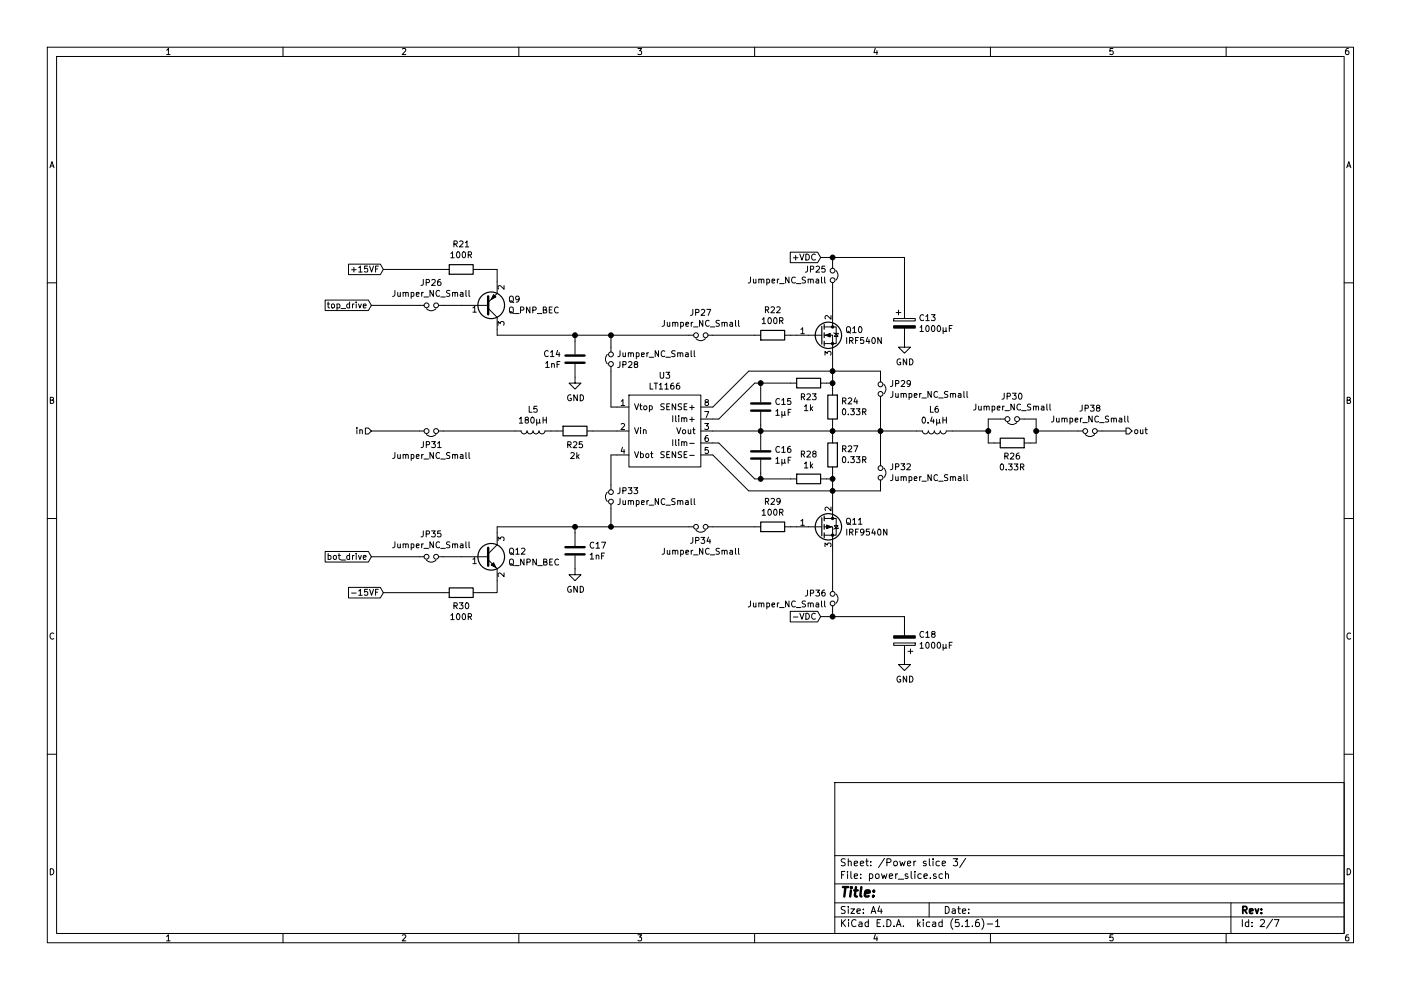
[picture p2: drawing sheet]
EESchema Schematic File Version 4
EELAYER 30 0
EELAYER END
$Descr A4 11693 8268
encoding utf-8
Sheet 4 7
Title ""
Date ""
Rev ""
Comp ""
Comment1 ""
Comment2 ""
Comment3 ""
Comment4 ""
$EndDescr
$Comp
L Transistor_FET:IRF540N Q?
U 1 1
P 6850 2800
AR Path="/5EEE5955/5EE13382" Ref="Q?"  Part="1" 
AR Path="/5EEE7A2F/5EE13382" Ref="Q?"  Part="1" 
AR Path="/5EE2118B/5EE13382" Ref="Q?"  Part="1" 
AR Path="/5EE2187A/5EE13382" Ref="Q?"  Part="1" 
AR Path="/5EE13382" Ref="Q?"  Part="1" 
AR Path="/5EE21924/5EE13382" Ref="Q2"  Part="1" 
AR Path="/5EE21AD6/5EE13382" Ref="Q6"  Part="1" 
AR Path="/5EE21BFA/5EE13382" Ref="Q?"  Part="1" 
AR Path="/5EE21C39/5EE13382" Ref="Q10"  Part="1" 
AR Path="/5EE5DDD3/5EE13382" Ref="Q2"  Part="1" 
F 0 "Q2" H 7054 2846 50  0000 L CNN
F 1 "IRF540N" H 7054 2755 50  0000 L CNN
F 2 "Package_TO_SOT_THT:TO-220-3_Horizontal_TabDown" H 7100 2725 50  0001 L CIN
F 3 "http://www.irf.com/product-info/datasheets/data/irf540n.pdf" H 6850 2800 50  0001 L CNN
	1    6850 2800
	1    0    0    -1  
$EndComp
$Comp
L Transistor_FET:IRF9540N Q?
U 1 1
P 6850 4400
AR Path="/5EEE5955/5EE1473E" Ref="Q?"  Part="1" 
AR Path="/5EEE7A2F/5EE1473E" Ref="Q?"  Part="1" 
AR Path="/5EE2118B/5EE1473E" Ref="Q?"  Part="1" 
AR Path="/5EE2187A/5EE1473E" Ref="Q?"  Part="1" 
AR Path="/5EE1473E" Ref="Q?"  Part="1" 
AR Path="/5EE21924/5EE1473E" Ref="Q3"  Part="1" 
AR Path="/5EE21AD6/5EE1473E" Ref="Q7"  Part="1" 
AR Path="/5EE21BFA/5EE1473E" Ref="Q?"  Part="1" 
AR Path="/5EE21C39/5EE1473E" Ref="Q11"  Part="1" 
AR Path="/5EE5DDD3/5EE1473E" Ref="Q3"  Part="1" 
F 0 "Q3" H 7054 4446 50  0000 L CNN
F 1 "IRF9540N" H 7054 4355 50  0000 L CNN
F 2 "Package_TO_SOT_THT:TO-220-3_Horizontal_TabDown" H 7050 4325 50  0001 L CIN
F 3 "http://www.irf.com/product-info/datasheets/data/irf9540n.pdf" H 6850 4400 50  0001 L CNN
	1    6850 4400
	1    0    0    -1  
$EndComp
Wire Wire Line
	5950 3500 6000 3500
Wire Wire Line
	6000 3500 6300 3200
Wire Wire Line
	5950 3700 6000 3700
Wire Wire Line
	6000 3700 6300 4000
Wire Wire Line
	6300 4000 6350 4000
Wire Wire Line
	6350 4000 6350 3950
$Comp
L Device:R R?
U 1 1
P 6750 4000
AR Path="/5EEE5955/5EE1B09F" Ref="R?"  Part="1" 
AR Path="/5EEE7A2F/5EE1B09F" Ref="R?"  Part="1" 
AR Path="/5EE2118B/5EE1B09F" Ref="R?"  Part="1" 
AR Path="/5EE2187A/5EE1B09F" Ref="R?"  Part="1" 
AR Path="/5EE1B09F" Ref="R?"  Part="1" 
AR Path="/5EE21924/5EE1B09F" Ref="R8"  Part="1" 
AR Path="/5EE21AD6/5EE1B09F" Ref="R18"  Part="1" 
AR Path="/5EE21BFA/5EE1B09F" Ref="R?"  Part="1" 
AR Path="/5EE21C39/5EE1B09F" Ref="R28"  Part="1" 
AR Path="/5EE5DDD3/5EE1B09F" Ref="R8"  Part="1" 
F 0 "R8" V 6543 4000 50  0000 C CNN
F 1 "1k" V 6634 4000 50  0000 C CNN
F 2 "Resistor_SMD:R_0805_2012Metric" V 6680 4000 50  0001 C CNN
F 3 "~" H 6750 4000 50  0001 C CNN
	1    6750 4000
	0    1    1    0   
$EndComp
Wire Wire Line
	6350 4000 6600 4000
Connection ~ 6350 4000
$Comp
L Device:C C?
U 1 1
P 6350 3800
AR Path="/5EEE5955/5EE15F5B" Ref="C?"  Part="1" 
AR Path="/5EEE7A2F/5EE15F5B" Ref="C?"  Part="1" 
AR Path="/5EE2118B/5EE15F5B" Ref="C?"  Part="1" 
AR Path="/5EE2187A/5EE15F5B" Ref="C?"  Part="1" 
AR Path="/5EE15F5B" Ref="C?"  Part="1" 
AR Path="/5EE21924/5EE15F5B" Ref="C4"  Part="1" 
AR Path="/5EE21AD6/5EE15F5B" Ref="C10"  Part="1" 
AR Path="/5EE21BFA/5EE15F5B" Ref="C?"  Part="1" 
AR Path="/5EE21C39/5EE15F5B" Ref="C16"  Part="1" 
AR Path="/5EE5DDD3/5EE15F5B" Ref="C4"  Part="1" 
F 0 "C4" H 6465 3846 50  0000 L CNN
F 1 "1µF" H 6465 3755 50  0000 L CNN
F 2 "Capacitor_SMD:C_1206_3216Metric" H 6388 3650 50  0001 C CNN
F 3 "~" H 6350 3800 50  0001 C CNN
	1    6350 3800
	1    0    0    -1  
$EndComp
$Comp
L Device:R R?
U 1 1
P 6950 3400
AR Path="/5EEE5955/5EE1CAB2" Ref="R?"  Part="1" 
AR Path="/5EEE7A2F/5EE1CAB2" Ref="R?"  Part="1" 
AR Path="/5EE2118B/5EE1CAB2" Ref="R?"  Part="1" 
AR Path="/5EE2187A/5EE1CAB2" Ref="R?"  Part="1" 
AR Path="/5EE1CAB2" Ref="R?"  Part="1" 
AR Path="/5EE21924/5EE1CAB2" Ref="R4"  Part="1" 
AR Path="/5EE21AD6/5EE1CAB2" Ref="R14"  Part="1" 
AR Path="/5EE21BFA/5EE1CAB2" Ref="R?"  Part="1" 
AR Path="/5EE21C39/5EE1CAB2" Ref="R24"  Part="1" 
AR Path="/5EE5DDD3/5EE1CAB2" Ref="R4"  Part="1" 
F 0 "R4" H 6880 3354 50  0000 R CNN
F 1 "0.33R" H 6880 3445 50  0000 R CNN
F 2 "Resistor_THT:R_Axial_Power_L25.0mm_W9.0mm_P27.94mm" V 6880 3400 50  0001 C CNN
F 3 "https://www.mouser.de/datasheet/2/427/cp-1762268.pdf" H 6950 3400 50  0001 C CNN
	1    6950 3400
	-1   0    0    1   
$EndComp
$Comp
L Device:R R?
U 1 1
P 6950 3800
AR Path="/5EEE5955/5EE1FF04" Ref="R?"  Part="1" 
AR Path="/5EEE7A2F/5EE1FF04" Ref="R?"  Part="1" 
AR Path="/5EE2118B/5EE1FF04" Ref="R?"  Part="1" 
AR Path="/5EE2187A/5EE1FF04" Ref="R?"  Part="1" 
AR Path="/5EE1FF04" Ref="R?"  Part="1" 
AR Path="/5EE21924/5EE1FF04" Ref="R7"  Part="1" 
AR Path="/5EE21AD6/5EE1FF04" Ref="R17"  Part="1" 
AR Path="/5EE21BFA/5EE1FF04" Ref="R?"  Part="1" 
AR Path="/5EE21C39/5EE1FF04" Ref="R27"  Part="1" 
AR Path="/5EE5DDD3/5EE1FF04" Ref="R7"  Part="1" 
F 0 "R7" H 6880 3754 50  0000 R CNN
F 1 "0.33R" H 6880 3845 50  0000 R CNN
F 2 "Resistor_THT:R_Axial_Power_L25.0mm_W9.0mm_P27.94mm" V 6880 3800 50  0001 C CNN
F 3 "https://www.mouser.de/datasheet/2/427/cp-1762268.pdf" H 6950 3800 50  0001 C CNN
	1    6950 3800
	-1   0    0    1   
$EndComp
Wire Wire Line
	5950 3600 6350 3600
Wire Wire Line
	6950 3600 6950 3550
Wire Wire Line
	6950 3600 6950 3650
Connection ~ 6950 3600
Wire Wire Line
	6350 3550 6350 3600
Connection ~ 6350 3600
Wire Wire Line
	6350 3600 6950 3600
Wire Wire Line
	6350 3650 6350 3600
$Comp
L Device:C C?
U 1 1
P 6350 3400
AR Path="/5EEE5955/5EE150A1" Ref="C?"  Part="1" 
AR Path="/5EEE7A2F/5EE150A1" Ref="C?"  Part="1" 
AR Path="/5EE2118B/5EE150A1" Ref="C?"  Part="1" 
AR Path="/5EE2187A/5EE150A1" Ref="C?"  Part="1" 
AR Path="/5EE150A1" Ref="C?"  Part="1" 
AR Path="/5EE21924/5EE150A1" Ref="C3"  Part="1" 
AR Path="/5EE21AD6/5EE150A1" Ref="C9"  Part="1" 
AR Path="/5EE21BFA/5EE150A1" Ref="C?"  Part="1" 
AR Path="/5EE21C39/5EE150A1" Ref="C15"  Part="1" 
AR Path="/5EE5DDD3/5EE150A1" Ref="C3"  Part="1" 
F 0 "C3" H 6465 3446 50  0000 L CNN
F 1 "1µF" H 6465 3355 50  0000 L CNN
F 2 "Capacitor_SMD:C_1206_3216Metric" H 6388 3250 50  0001 C CNN
F 3 "~" H 6350 3400 50  0001 C CNN
	1    6350 3400
	1    0    0    -1  
$EndComp
Wire Wire Line
	6300 3200 6350 3200
Wire Wire Line
	6350 3250 6350 3200
Connection ~ 6350 3200
Wire Wire Line
	6350 3200 6600 3200
Wire Wire Line
	6900 3200 6950 3200
Wire Wire Line
	6950 3200 6950 3250
Wire Wire Line
	6900 4000 6950 4000
Wire Wire Line
	6950 4000 6950 3950
$Comp
L Device:R R?
U 1 1
P 6450 2800
AR Path="/5EEE5955/5EE2A54F" Ref="R?"  Part="1" 
AR Path="/5EEE7A2F/5EE2A54F" Ref="R?"  Part="1" 
AR Path="/5EE2118B/5EE2A54F" Ref="R?"  Part="1" 
AR Path="/5EE2187A/5EE2A54F" Ref="R?"  Part="1" 
AR Path="/5EE2A54F" Ref="R?"  Part="1" 
AR Path="/5EE21924/5EE2A54F" Ref="R2"  Part="1" 
AR Path="/5EE21AD6/5EE2A54F" Ref="R12"  Part="1" 
AR Path="/5EE21BFA/5EE2A54F" Ref="R?"  Part="1" 
AR Path="/5EE21C39/5EE2A54F" Ref="R22"  Part="1" 
AR Path="/5EE5DDD3/5EE2A54F" Ref="R2"  Part="1" 
F 0 "R2" V 6657 2800 50  0000 C CNN
F 1 "100R" V 6566 2800 50  0000 C CNN
F 2 "Resistor_SMD:R_0805_2012Metric" V 6380 2800 50  0001 C CNN
F 3 "~" H 6450 2800 50  0001 C CNN
	1    6450 2800
	0    1    -1   0   
$EndComp
Wire Wire Line
	6950 3000 6950 3100
Connection ~ 6950 3200
Wire Wire Line
	6950 4200 6950 4100
Connection ~ 6950 4000
$Comp
L Device:R R?
U 1 1
P 6450 4400
AR Path="/5EEE5955/5EE2F8AB" Ref="R?"  Part="1" 
AR Path="/5EEE7A2F/5EE2F8AB" Ref="R?"  Part="1" 
AR Path="/5EE2118B/5EE2F8AB" Ref="R?"  Part="1" 
AR Path="/5EE2187A/5EE2F8AB" Ref="R?"  Part="1" 
AR Path="/5EE2F8AB" Ref="R?"  Part="1" 
AR Path="/5EE21924/5EE2F8AB" Ref="R9"  Part="1" 
AR Path="/5EE21AD6/5EE2F8AB" Ref="R19"  Part="1" 
AR Path="/5EE21BFA/5EE2F8AB" Ref="R?"  Part="1" 
AR Path="/5EE21C39/5EE2F8AB" Ref="R29"  Part="1" 
AR Path="/5EE5DDD3/5EE2F8AB" Ref="R9"  Part="1" 
F 0 "R9" V 6657 4400 50  0000 C CNN
F 1 "100R" V 6566 4400 50  0000 C CNN
F 2 "Resistor_SMD:R_0805_2012Metric" V 6380 4400 50  0001 C CNN
F 3 "~" H 6450 4400 50  0001 C CNN
	1    6450 4400
	0    1    -1   0   
$EndComp
Wire Wire Line
	6600 2800 6650 2800
Wire Wire Line
	6600 4400 6650 4400
Wire Wire Line
	5950 3800 6250 4100
Wire Wire Line
	6250 4100 6950 4100
Connection ~ 6950 4100
Wire Wire Line
	6950 4100 6950 4000
Wire Wire Line
	5950 3400 6250 3100
Wire Wire Line
	6250 3100 6950 3100
Connection ~ 6950 3100
Wire Wire Line
	6950 3100 6950 3200
$Comp
L Device:R R?
U 1 1
P 6750 3200
AR Path="/5EEE5955/5EE1906D" Ref="R?"  Part="1" 
AR Path="/5EEE7A2F/5EE1906D" Ref="R?"  Part="1" 
AR Path="/5EE2118B/5EE1906D" Ref="R?"  Part="1" 
AR Path="/5EE2187A/5EE1906D" Ref="R?"  Part="1" 
AR Path="/5EE1906D" Ref="R?"  Part="1" 
AR Path="/5EE21924/5EE1906D" Ref="R3"  Part="1" 
AR Path="/5EE21AD6/5EE1906D" Ref="R13"  Part="1" 
AR Path="/5EE21BFA/5EE1906D" Ref="R?"  Part="1" 
AR Path="/5EE21C39/5EE1906D" Ref="R23"  Part="1" 
AR Path="/5EE5DDD3/5EE1906D" Ref="R3"  Part="1" 
F 0 "R3" V 6865 3200 50  0000 C CNN
F 1 "1k" V 6956 3200 50  0000 C CNN
F 2 "Resistor_SMD:R_0805_2012Metric" V 6680 3200 50  0001 C CNN
F 3 "~" H 6750 3200 50  0001 C CNN
	1    6750 3200
	0    1    1    0   
$EndComp
Wire Wire Line
	5150 3400 5100 3400
Wire Wire Line
	5150 3800 5100 3800
$Comp
L Device:C C?
U 1 1
P 4800 3000
AR Path="/5EEE5955/5EE33377" Ref="C?"  Part="1" 
AR Path="/5EEE7A2F/5EE33377" Ref="C?"  Part="1" 
AR Path="/5EE2118B/5EE33377" Ref="C?"  Part="1" 
AR Path="/5EE2187A/5EE33377" Ref="C?"  Part="1" 
AR Path="/5EE33377" Ref="C?"  Part="1" 
AR Path="/5EE21924/5EE33377" Ref="C2"  Part="1" 
AR Path="/5EE21AD6/5EE33377" Ref="C8"  Part="1" 
AR Path="/5EE21BFA/5EE33377" Ref="C?"  Part="1" 
AR Path="/5EE21C39/5EE33377" Ref="C14"  Part="1" 
AR Path="/5EE5DDD3/5EE33377" Ref="C2"  Part="1" 
F 0 "C2" H 4685 3046 50  0000 R CNN
F 1 "1nF" H 4685 2955 50  0000 R CNN
F 2 "Capacitor_SMD:C_0805_2012Metric" H 4838 2850 50  0001 C CNN
F 3 "~" H 4800 3000 50  0001 C CNN
	1    4800 3000
	1    0    0    -1  
$EndComp
Wire Wire Line
	4800 2800 4800 2850
$Comp
L Device:C C?
U 1 1
P 4800 4600
AR Path="/5EEE5955/5EE35286" Ref="C?"  Part="1" 
AR Path="/5EEE7A2F/5EE35286" Ref="C?"  Part="1" 
AR Path="/5EE2118B/5EE35286" Ref="C?"  Part="1" 
AR Path="/5EE2187A/5EE35286" Ref="C?"  Part="1" 
AR Path="/5EE35286" Ref="C?"  Part="1" 
AR Path="/5EE21924/5EE35286" Ref="C5"  Part="1" 
AR Path="/5EE21AD6/5EE35286" Ref="C11"  Part="1" 
AR Path="/5EE21BFA/5EE35286" Ref="C?"  Part="1" 
AR Path="/5EE21C39/5EE35286" Ref="C17"  Part="1" 
AR Path="/5EE5DDD3/5EE35286" Ref="C5"  Part="1" 
F 0 "C5" H 4915 4646 50  0000 L CNN
F 1 "1nF" H 4915 4555 50  0000 L CNN
F 2 "Capacitor_SMD:C_0805_2012Metric" H 4838 4450 50  0001 C CNN
F 3 "~" H 4800 4600 50  0001 C CNN
	1    4800 4600
	1    0    0    -1  
$EndComp
Wire Wire Line
	4800 4400 4800 4450
$Comp
L power:GND #PWR?
U 1 1
P 4800 3150
AR Path="/5EEE5955/5EE3D3DE" Ref="#PWR?"  Part="1" 
AR Path="/5EEE7A2F/5EE3D3DE" Ref="#PWR?"  Part="1" 
AR Path="/5EE2118B/5EE3D3DE" Ref="#PWR?"  Part="1" 
AR Path="/5EE2187A/5EE3D3DE" Ref="#PWR?"  Part="1" 
AR Path="/5EE3D3DE" Ref="#PWR?"  Part="1" 
AR Path="/5EE21924/5EE3D3DE" Ref="#PWR03"  Part="1" 
AR Path="/5EE21AD6/5EE3D3DE" Ref="#PWR07"  Part="1" 
AR Path="/5EE21BFA/5EE3D3DE" Ref="#PWR?"  Part="1" 
AR Path="/5EE21C39/5EE3D3DE" Ref="#PWR011"  Part="1" 
AR Path="/5EE5DDD3/5EE3D3DE" Ref="#PWR0101"  Part="1" 
F 0 "#PWR03" H 4800 2900 50  0001 C CNN
F 1 "GND" H 4805 2977 50  0000 C CNN
F 2 "" H 4800 3150 50  0001 C CNN
F 3 "" H 4800 3150 50  0001 C CNN
	1    4800 3150
	1    0    0    -1  
$EndComp
$Comp
L power:GND #PWR?
U 1 1
P 4800 4750
AR Path="/5EEE5955/5EE3DA67" Ref="#PWR?"  Part="1" 
AR Path="/5EEE7A2F/5EE3DA67" Ref="#PWR?"  Part="1" 
AR Path="/5EE2118B/5EE3DA67" Ref="#PWR?"  Part="1" 
AR Path="/5EE2187A/5EE3DA67" Ref="#PWR?"  Part="1" 
AR Path="/5EE3DA67" Ref="#PWR?"  Part="1" 
AR Path="/5EE21924/5EE3DA67" Ref="#PWR04"  Part="1" 
AR Path="/5EE21AD6/5EE3DA67" Ref="#PWR08"  Part="1" 
AR Path="/5EE21BFA/5EE3DA67" Ref="#PWR?"  Part="1" 
AR Path="/5EE21C39/5EE3DA67" Ref="#PWR012"  Part="1" 
AR Path="/5EE5DDD3/5EE3DA67" Ref="#PWR0102"  Part="1" 
F 0 "#PWR04" H 4800 4500 50  0001 C CNN
F 1 "GND" H 4805 4577 50  0000 C CNN
F 2 "" H 4800 4750 50  0001 C CNN
F 3 "" H 4800 4750 50  0001 C CNN
	1    4800 4750
	1    0    0    -1  
$EndComp
$Comp
L Device:R R?
U 1 1
P 4800 3600
AR Path="/5EEE5955/5EE3F2A9" Ref="R?"  Part="1" 
AR Path="/5EEE7A2F/5EE3F2A9" Ref="R?"  Part="1" 
AR Path="/5EE2118B/5EE3F2A9" Ref="R?"  Part="1" 
AR Path="/5EE2187A/5EE3F2A9" Ref="R?"  Part="1" 
AR Path="/5EE3F2A9" Ref="R?"  Part="1" 
AR Path="/5EE21924/5EE3F2A9" Ref="R5"  Part="1" 
AR Path="/5EE21AD6/5EE3F2A9" Ref="R15"  Part="1" 
AR Path="/5EE21BFA/5EE3F2A9" Ref="R?"  Part="1" 
AR Path="/5EE21C39/5EE3F2A9" Ref="R25"  Part="1" 
AR Path="/5EE5DDD3/5EE3F2A9" Ref="R5"  Part="1" 
F 0 "R5" V 4915 3600 50  0000 C CNN
F 1 "2k" V 5006 3600 50  0000 C CNN
F 2 "Resistor_SMD:R_0805_2012Metric" V 4730 3600 50  0001 C CNN
F 3 "~" H 4800 3600 50  0001 C CNN
	1    4800 3600
	0    1    1    0   
$EndComp
Wire Wire Line
	4950 3600 5150 3600
Wire Wire Line
	6950 3600 7350 3600
$Comp
L Device:Q_PNP_BEC Q?
U 1 1
P 4050 2550
AR Path="/5EEE5955/5EE41EBD" Ref="Q?"  Part="1" 
AR Path="/5EEE7A2F/5EE41EBD" Ref="Q?"  Part="1" 
AR Path="/5EE2118B/5EE41EBD" Ref="Q?"  Part="1" 
AR Path="/5EE2187A/5EE41EBD" Ref="Q?"  Part="1" 
AR Path="/5EE41EBD" Ref="Q?"  Part="1" 
AR Path="/5EE21924/5EE41EBD" Ref="Q1"  Part="1" 
AR Path="/5EE21AD6/5EE41EBD" Ref="Q5"  Part="1" 
AR Path="/5EE21BFA/5EE41EBD" Ref="Q?"  Part="1" 
AR Path="/5EE21C39/5EE41EBD" Ref="Q9"  Part="1" 
AR Path="/5EE5DDD3/5EE41EBD" Ref="Q1"  Part="1" 
F 0 "Q1" H 4240 2504 50  0000 L CNN
F 1 "Q_PNP_BEC" H 4240 2595 50  0000 L CNN
F 2 "Package_TO_SOT_SMD:SOT-23" H 4250 2650 50  0001 C CNN
F 3 "https://www.mouser.de/datasheet/2/916/BC856_BC857_BC858-1598651.pdf" H 4050 2550 50  0001 C CNN
	1    4050 2550
	1    0    0    1   
$EndComp
$Comp
L Device:Q_NPN_BEC Q?
U 1 1
P 4050 4650
AR Path="/5EEE5955/5EE42CFE" Ref="Q?"  Part="1" 
AR Path="/5EEE7A2F/5EE42CFE" Ref="Q?"  Part="1" 
AR Path="/5EE2118B/5EE42CFE" Ref="Q?"  Part="1" 
AR Path="/5EE2187A/5EE42CFE" Ref="Q?"  Part="1" 
AR Path="/5EE42CFE" Ref="Q?"  Part="1" 
AR Path="/5EE21924/5EE42CFE" Ref="Q4"  Part="1" 
AR Path="/5EE21AD6/5EE42CFE" Ref="Q8"  Part="1" 
AR Path="/5EE21BFA/5EE42CFE" Ref="Q?"  Part="1" 
AR Path="/5EE21C39/5EE42CFE" Ref="Q12"  Part="1" 
AR Path="/5EE5DDD3/5EE42CFE" Ref="Q4"  Part="1" 
F 0 "Q4" H 4241 4696 50  0000 L CNN
F 1 "Q_NPN_BEC" H 4241 4605 50  0000 L CNN
F 2 "Package_TO_SOT_SMD:SOT-23" H 4250 4750 50  0001 C CNN
F 3 "https://www.mouser.de/datasheet/2/308/BC846ALT1-D-1387679.pdf" H 4050 4650 50  0001 C CNN
	1    4050 4650
	1    0    0    -1  
$EndComp
Wire Wire Line
	4800 2800 4150 2800
Wire Wire Line
	4150 2800 4150 2750
Connection ~ 4800 2800
Wire Wire Line
	4800 4400 4150 4400
Wire Wire Line
	4150 4400 4150 4450
Connection ~ 4800 4400
$Comp
L Device:R R?
U 1 1
P 3850 2250
AR Path="/5EEE5955/5EE53317" Ref="R?"  Part="1" 
AR Path="/5EEE7A2F/5EE53317" Ref="R?"  Part="1" 
AR Path="/5EE2118B/5EE53317" Ref="R?"  Part="1" 
AR Path="/5EE2187A/5EE53317" Ref="R?"  Part="1" 
AR Path="/5EE53317" Ref="R?"  Part="1" 
AR Path="/5EE21924/5EE53317" Ref="R1"  Part="1" 
AR Path="/5EE21AD6/5EE53317" Ref="R11"  Part="1" 
AR Path="/5EE21BFA/5EE53317" Ref="R?"  Part="1" 
AR Path="/5EE21C39/5EE53317" Ref="R21"  Part="1" 
AR Path="/5EE5DDD3/5EE53317" Ref="R1"  Part="1" 
F 0 "R1" V 4057 2250 50  0000 C CNN
F 1 "100R" V 3966 2250 50  0000 C CNN
F 2 "Resistor_SMD:R_0805_2012Metric" V 3780 2250 50  0001 C CNN
F 3 "~" H 3850 2250 50  0001 C CNN
	1    3850 2250
	0    1    -1   0   
$EndComp
$Comp
L Device:R R?
U 1 1
P 3850 4950
AR Path="/5EEE5955/5EE5522F" Ref="R?"  Part="1" 
AR Path="/5EEE7A2F/5EE5522F" Ref="R?"  Part="1" 
AR Path="/5EE2118B/5EE5522F" Ref="R?"  Part="1" 
AR Path="/5EE2187A/5EE5522F" Ref="R?"  Part="1" 
AR Path="/5EE5522F" Ref="R?"  Part="1" 
AR Path="/5EE21924/5EE5522F" Ref="R10"  Part="1" 
AR Path="/5EE21AD6/5EE5522F" Ref="R20"  Part="1" 
AR Path="/5EE21BFA/5EE5522F" Ref="R?"  Part="1" 
AR Path="/5EE21C39/5EE5522F" Ref="R30"  Part="1" 
AR Path="/5EE5DDD3/5EE5522F" Ref="R10"  Part="1" 
F 0 "R10" V 3735 4950 50  0000 C CNN
F 1 "100R" V 3644 4950 50  0000 C CNN
F 2 "Resistor_SMD:R_0805_2012Metric" V 3780 4950 50  0001 C CNN
F 3 "~" H 3850 4950 50  0001 C CNN
	1    3850 4950
	0    1    -1   0   
$EndComp
Wire Wire Line
	4000 2250 4150 2250
Wire Wire Line
	4150 2250 4150 2350
Wire Wire Line
	4000 4950 4150 4950
Wire Wire Line
	4150 4950 4150 4850
$Comp
L Device:L L?
U 1 1
P 4450 3600
AR Path="/5EEE5955/5EE5B838" Ref="L?"  Part="1" 
AR Path="/5EEE7A2F/5EE5B838" Ref="L?"  Part="1" 
AR Path="/5EE2118B/5EE5B838" Ref="L?"  Part="1" 
AR Path="/5EE2187A/5EE5B838" Ref="L?"  Part="1" 
AR Path="/5EE5B838" Ref="L?"  Part="1" 
AR Path="/5EE21924/5EE5B838" Ref="L1"  Part="1" 
AR Path="/5EE21AD6/5EE5B838" Ref="L3"  Part="1" 
AR Path="/5EE21BFA/5EE5B838" Ref="L?"  Part="1" 
AR Path="/5EE21C39/5EE5B838" Ref="L5"  Part="1" 
AR Path="/5EE5DDD3/5EE5B838" Ref="L1"  Part="1" 
F 0 "L1" V 4269 3600 50  0000 C CNN
F 1 "180µH" V 4360 3600 50  0000 C CNN
F 2 "Inductor_SMD:L_1210_3225Metric" H 4450 3600 50  0001 C CNN
F 3 "~" H 4450 3600 50  0001 C CNN
	1    4450 3600
	0    1    1    0   
$EndComp
Wire Wire Line
	4600 3600 4650 3600
Wire Wire Line
	3700 2250 3200 2250
Wire Wire Line
	3700 4950 3200 4950
$Comp
L Device:Jumper_NC_Small JP?
U 1 1
P 6950 2300
AR Path="/5EEE5955/5EE72B3F" Ref="JP?"  Part="1" 
AR Path="/5EEE7A2F/5EE72B3F" Ref="JP?"  Part="1" 
AR Path="/5EE2118B/5EE72B3F" Ref="JP?"  Part="1" 
AR Path="/5EE2187A/5EE72B3F" Ref="JP?"  Part="1" 
AR Path="/5EE72B3F" Ref="JP?"  Part="1" 
AR Path="/5EE21924/5EE72B3F" Ref="JP1"  Part="1" 
AR Path="/5EE21AD6/5EE72B3F" Ref="JP13"  Part="1" 
AR Path="/5EE21BFA/5EE72B3F" Ref="JP?"  Part="1" 
AR Path="/5EE21C39/5EE72B3F" Ref="JP25"  Part="1" 
AR Path="/5EE5DDD3/5EE72B3F" Ref="JP1"  Part="1" 
F 0 "JP1" V 6996 2252 50  0000 R CNN
F 1 "Jumper_NC_Small" V 6905 2252 50  0000 R CNN
F 2 "Jumper:SolderJumper-2_P1.3mm_Open_TrianglePad1.0x1.5mm" H 6950 2300 50  0001 C CNN
F 3 "~" H 6950 2300 50  0001 C CNN
	1    6950 2300
	0    1    -1   0   
$EndComp
Wire Wire Line
	6950 2150 6950 2200
$Comp
L Device:Jumper_NC_Small JP?
U 1 1
P 6950 5000
AR Path="/5EEE5955/5EE79020" Ref="JP?"  Part="1" 
AR Path="/5EEE7A2F/5EE79020" Ref="JP?"  Part="1" 
AR Path="/5EE2118B/5EE79020" Ref="JP?"  Part="1" 
AR Path="/5EE2187A/5EE79020" Ref="JP?"  Part="1" 
AR Path="/5EE79020" Ref="JP?"  Part="1" 
AR Path="/5EE21924/5EE79020" Ref="JP12"  Part="1" 
AR Path="/5EE21AD6/5EE79020" Ref="JP24"  Part="1" 
AR Path="/5EE21BFA/5EE79020" Ref="JP?"  Part="1" 
AR Path="/5EE21C39/5EE79020" Ref="JP36"  Part="1" 
AR Path="/5EE5DDD3/5EE79020" Ref="JP12"  Part="1" 
F 0 "JP12" V 6904 4952 50  0000 R CNN
F 1 "Jumper_NC_Small" V 6995 4952 50  0000 R CNN
F 2 "Jumper:SolderJumper-2_P1.3mm_Open_TrianglePad1.0x1.5mm" H 6950 5000 50  0001 C CNN
F 3 "~" H 6950 5000 50  0001 C CNN
	1    6950 5000
	0    1    1    0   
$EndComp
Wire Wire Line
	6950 5100 6950 5150
$Comp
L Device:Jumper_NC_Small JP?
U 1 1
P 3600 3600
AR Path="/5EEE5955/5EE7C609" Ref="JP?"  Part="1" 
AR Path="/5EEE7A2F/5EE7C609" Ref="JP?"  Part="1" 
AR Path="/5EE2118B/5EE7C609" Ref="JP?"  Part="1" 
AR Path="/5EE2187A/5EE7C609" Ref="JP?"  Part="1" 
AR Path="/5EE7C609" Ref="JP?"  Part="1" 
AR Path="/5EE21924/5EE7C609" Ref="JP7"  Part="1" 
AR Path="/5EE21AD6/5EE7C609" Ref="JP19"  Part="1" 
AR Path="/5EE21BFA/5EE7C609" Ref="JP?"  Part="1" 
AR Path="/5EE21C39/5EE7C609" Ref="JP31"  Part="1" 
AR Path="/5EE5DDD3/5EE7C609" Ref="JP7"  Part="1" 
F 0 "JP7" H 3600 3719 50  0000 C CNN
F 1 "Jumper_NC_Small" H 3600 3810 50  0000 C CNN
F 2 "Jumper:SolderJumper-2_P1.3mm_Open_TrianglePad1.0x1.5mm" H 3600 3600 50  0001 C CNN
F 3 "~" H 3600 3600 50  0001 C CNN
	1    3600 3600
	1    0    0    1   
$EndComp
Wire Wire Line
	4300 3600 3700 3600
$Comp
L Device:Jumper_NC_Small JP?
U 1 1
P 5850 2800
AR Path="/5EEE5955/5EE7EB3B" Ref="JP?"  Part="1" 
AR Path="/5EEE7A2F/5EE7EB3B" Ref="JP?"  Part="1" 
AR Path="/5EE2118B/5EE7EB3B" Ref="JP?"  Part="1" 
AR Path="/5EE2187A/5EE7EB3B" Ref="JP?"  Part="1" 
AR Path="/5EE7EB3B" Ref="JP?"  Part="1" 
AR Path="/5EE21924/5EE7EB3B" Ref="JP3"  Part="1" 
AR Path="/5EE21AD6/5EE7EB3B" Ref="JP15"  Part="1" 
AR Path="/5EE21BFA/5EE7EB3B" Ref="JP?"  Part="1" 
AR Path="/5EE21C39/5EE7EB3B" Ref="JP27"  Part="1" 
AR Path="/5EE5DDD3/5EE7EB3B" Ref="JP3"  Part="1" 
F 0 "JP3" H 5850 2615 50  0000 C CNN
F 1 "Jumper_NC_Small" H 5850 2706 50  0000 C CNN
F 2 "Jumper:SolderJumper-2_P1.3mm_Open_TrianglePad1.0x1.5mm" H 5850 2800 50  0001 C CNN
F 3 "~" H 5850 2800 50  0001 C CNN
	1    5850 2800
	-1   0    0    1   
$EndComp
$Comp
L Device:Jumper_NC_Small JP?
U 1 1
P 5850 4400
AR Path="/5EEE5955/5EE7F9E2" Ref="JP?"  Part="1" 
AR Path="/5EEE7A2F/5EE7F9E2" Ref="JP?"  Part="1" 
AR Path="/5EE2118B/5EE7F9E2" Ref="JP?"  Part="1" 
AR Path="/5EE2187A/5EE7F9E2" Ref="JP?"  Part="1" 
AR Path="/5EE7F9E2" Ref="JP?"  Part="1" 
AR Path="/5EE21924/5EE7F9E2" Ref="JP10"  Part="1" 
AR Path="/5EE21AD6/5EE7F9E2" Ref="JP22"  Part="1" 
AR Path="/5EE21BFA/5EE7F9E2" Ref="JP?"  Part="1" 
AR Path="/5EE21C39/5EE7F9E2" Ref="JP34"  Part="1" 
AR Path="/5EE5DDD3/5EE7F9E2" Ref="JP10"  Part="1" 
F 0 "JP10" H 5850 4519 50  0000 C CNN
F 1 "Jumper_NC_Small" H 5850 4610 50  0000 C CNN
F 2 "Jumper:SolderJumper-2_P1.3mm_Open_TrianglePad1.0x1.5mm" H 5850 4400 50  0001 C CNN
F 3 "~" H 5850 4400 50  0001 C CNN
	1    5850 4400
	-1   0    0    1   
$EndComp
Wire Wire Line
	5950 4400 6300 4400
Wire Wire Line
	6300 2800 5950 2800
$Comp
L Device:Jumper_NC_Small JP?
U 1 1
P 7350 3250
AR Path="/5EEE5955/5EE85607" Ref="JP?"  Part="1" 
AR Path="/5EEE7A2F/5EE85607" Ref="JP?"  Part="1" 
AR Path="/5EE2118B/5EE85607" Ref="JP?"  Part="1" 
AR Path="/5EE2187A/5EE85607" Ref="JP?"  Part="1" 
AR Path="/5EE85607" Ref="JP?"  Part="1" 
AR Path="/5EE21924/5EE85607" Ref="JP5"  Part="1" 
AR Path="/5EE21AD6/5EE85607" Ref="JP17"  Part="1" 
AR Path="/5EE21BFA/5EE85607" Ref="JP?"  Part="1" 
AR Path="/5EE21C39/5EE85607" Ref="JP29"  Part="1" 
AR Path="/5EE5DDD3/5EE85607" Ref="JP5"  Part="1" 
F 0 "JP5" V 7304 3324 50  0000 L CNN
F 1 "Jumper_NC_Small" V 7395 3324 50  0000 L CNN
F 2 "Jumper:SolderJumper-2_P1.3mm_Open_TrianglePad1.0x1.5mm" H 7350 3250 50  0001 C CNN
F 3 "~" H 7350 3250 50  0001 C CNN
	1    7350 3250
	0    1    1    0   
$EndComp
Wire Wire Line
	7350 3350 7350 3600
Connection ~ 7350 3600
$Comp
L Device:Jumper_NC_Small JP?
U 1 1
P 8450 3500
AR Path="/5EEE5955/5EE8D67B" Ref="JP?"  Part="1" 
AR Path="/5EEE7A2F/5EE8D67B" Ref="JP?"  Part="1" 
AR Path="/5EE2118B/5EE8D67B" Ref="JP?"  Part="1" 
AR Path="/5EE2187A/5EE8D67B" Ref="JP?"  Part="1" 
AR Path="/5EE8D67B" Ref="JP?"  Part="1" 
AR Path="/5EE21924/5EE8D67B" Ref="JP6"  Part="1" 
AR Path="/5EE21AD6/5EE8D67B" Ref="JP18"  Part="1" 
AR Path="/5EE21BFA/5EE8D67B" Ref="JP?"  Part="1" 
AR Path="/5EE21C39/5EE8D67B" Ref="JP30"  Part="1" 
AR Path="/5EE5DDD3/5EE8D67B" Ref="JP6"  Part="1" 
F 0 "JP6" H 8450 3315 50  0000 C CNN
F 1 "Jumper_NC_Small" H 8450 3406 50  0000 C CNN
F 2 "Jumper:SolderJumper-2_P1.3mm_Open_TrianglePad1.0x1.5mm" H 8450 3500 50  0001 C CNN
F 3 "~" H 8450 3500 50  0001 C CNN
	1    8450 3500
	-1   0    0    1   
$EndComp
Wire Wire Line
	7350 4100 6950 4100
Wire Wire Line
	7350 3100 6950 3100
Wire Wire Line
	7350 3100 7350 3150
$Comp
L Device:R R?
U 1 1
P 8450 3700
AR Path="/5EEE5955/5EE9D702" Ref="R?"  Part="1" 
AR Path="/5EEE7A2F/5EE9D702" Ref="R?"  Part="1" 
AR Path="/5EE2118B/5EE9D702" Ref="R?"  Part="1" 
AR Path="/5EE2187A/5EE9D702" Ref="R?"  Part="1" 
AR Path="/5EE9D702" Ref="R?"  Part="1" 
AR Path="/5EE21924/5EE9D702" Ref="R6"  Part="1" 
AR Path="/5EE21AD6/5EE9D702" Ref="R16"  Part="1" 
AR Path="/5EE21BFA/5EE9D702" Ref="R?"  Part="1" 
AR Path="/5EE21C39/5EE9D702" Ref="R26"  Part="1" 
AR Path="/5EE5DDD3/5EE9D702" Ref="R6"  Part="1" 
F 0 "R6" V 8335 3700 50  0000 C CNN
F 1 "0.33R" V 8244 3700 50  0000 C CNN
F 2 "Resistor_THT:R_Axial_Power_L25.0mm_W9.0mm_P27.94mm" V 8380 3700 50  0001 C CNN
F 3 "https://www.mouser.de/datasheet/2/427/cp-1762268.pdf" H 8450 3700 50  0001 C CNN
	1    8450 3700
	0    -1   -1   0   
$EndComp
Wire Wire Line
	8250 3700 8300 3700
Wire Wire Line
	8250 3500 8350 3500
Wire Wire Line
	8650 3700 8600 3700
$Comp
L Device:Jumper_NC_Small JP?
U 1 1
P 3600 2550
AR Path="/5EEE5955/5EEAB5D8" Ref="JP?"  Part="1" 
AR Path="/5EEE7A2F/5EEAB5D8" Ref="JP?"  Part="1" 
AR Path="/5EE2118B/5EEAB5D8" Ref="JP?"  Part="1" 
AR Path="/5EE2187A/5EEAB5D8" Ref="JP?"  Part="1" 
AR Path="/5EEAB5D8" Ref="JP?"  Part="1" 
AR Path="/5EE21924/5EEAB5D8" Ref="JP2"  Part="1" 
AR Path="/5EE21AD6/5EEAB5D8" Ref="JP14"  Part="1" 
AR Path="/5EE21BFA/5EEAB5D8" Ref="JP?"  Part="1" 
AR Path="/5EE21C39/5EEAB5D8" Ref="JP26"  Part="1" 
AR Path="/5EE5DDD3/5EEAB5D8" Ref="JP2"  Part="1" 
F 0 "JP2" H 3600 2365 50  0000 C CNN
F 1 "Jumper_NC_Small" H 3600 2456 50  0000 C CNN
F 2 "Jumper:SolderJumper-2_P1.3mm_Open_TrianglePad1.0x1.5mm" H 3600 2550 50  0001 C CNN
F 3 "~" H 3600 2550 50  0001 C CNN
	1    3600 2550
	-1   0    0    1   
$EndComp
$Comp
L Device:Jumper_NC_Small JP?
U 1 1
P 3600 4650
AR Path="/5EEE5955/5EEABA34" Ref="JP?"  Part="1" 
AR Path="/5EEE7A2F/5EEABA34" Ref="JP?"  Part="1" 
AR Path="/5EE2118B/5EEABA34" Ref="JP?"  Part="1" 
AR Path="/5EE2187A/5EEABA34" Ref="JP?"  Part="1" 
AR Path="/5EEABA34" Ref="JP?"  Part="1" 
AR Path="/5EE21924/5EEABA34" Ref="JP11"  Part="1" 
AR Path="/5EE21AD6/5EEABA34" Ref="JP23"  Part="1" 
AR Path="/5EE21BFA/5EEABA34" Ref="JP?"  Part="1" 
AR Path="/5EE21C39/5EEABA34" Ref="JP35"  Part="1" 
AR Path="/5EE5DDD3/5EEABA34" Ref="JP11"  Part="1" 
F 0 "JP11" H 3600 4465 50  0000 C CNN
F 1 "Jumper_NC_Small" H 3600 4556 50  0000 C CNN
F 2 "Jumper:SolderJumper-2_P1.3mm_Open_TrianglePad1.0x1.5mm" H 3600 4650 50  0001 C CNN
F 3 "~" H 3600 4650 50  0001 C CNN
	1    3600 4650
	-1   0    0    1   
$EndComp
Wire Wire Line
	3700 2550 3850 2550
Wire Wire Line
	3700 4650 3850 4650
Wire Wire Line
	8250 3500 8250 3600
$Comp
L Device:L L?
U 1 1
P 7800 3600
AR Path="/5EEE5955/5EEB1014" Ref="L?"  Part="1" 
AR Path="/5EEE7A2F/5EEB1014" Ref="L?"  Part="1" 
AR Path="/5EE2118B/5EEB1014" Ref="L?"  Part="1" 
AR Path="/5EE2187A/5EEB1014" Ref="L?"  Part="1" 
AR Path="/5EEB1014" Ref="L?"  Part="1" 
AR Path="/5EE21924/5EEB1014" Ref="L2"  Part="1" 
AR Path="/5EE21AD6/5EEB1014" Ref="L4"  Part="1" 
AR Path="/5EE21BFA/5EEB1014" Ref="L?"  Part="1" 
AR Path="/5EE21C39/5EEB1014" Ref="L6"  Part="1" 
AR Path="/5EE5DDD3/5EEB1014" Ref="L2"  Part="1" 
F 0 "L2" V 7619 3600 50  0000 C CNN
F 1 "0.4µH" V 7710 3600 50  0000 C CNN
F 2 "Inductor_SMD:L_Vishay_IHLP-5050" H 7800 3600 50  0001 C CNN
F 3 "https://www.mouser.de/datasheet/2/427/ihlp-5050fd-01-1763246.pdf" H 7800 3600 50  0001 C CNN
	1    7800 3600
	0    1    1    0   
$EndComp
Wire Wire Line
	7950 3600 8250 3600
Connection ~ 8250 3600
Wire Wire Line
	8250 3600 8250 3700
Wire Wire Line
	7650 3600 7350 3600
Wire Wire Line
	3500 3600 3100 3600
Wire Wire Line
	9200 3600 9400 3600
Wire Wire Line
	3500 2550 3100 2550
Wire Wire Line
	3500 4650 3100 4650
Wire Wire Line
	4800 2800 5100 2800
Wire Wire Line
	4800 4400 5100 4400
$Comp
L Device:Jumper_NC_Small JP?
U 1 1
P 5100 4150
AR Path="/5EEE5955/5EF3788B" Ref="JP?"  Part="1" 
AR Path="/5EEE7A2F/5EF3788B" Ref="JP?"  Part="1" 
AR Path="/5EE2118B/5EF3788B" Ref="JP?"  Part="1" 
AR Path="/5EE2187A/5EF3788B" Ref="JP?"  Part="1" 
AR Path="/5EF3788B" Ref="JP?"  Part="1" 
AR Path="/5EE21924/5EF3788B" Ref="JP9"  Part="1" 
AR Path="/5EE21AD6/5EF3788B" Ref="JP21"  Part="1" 
AR Path="/5EE21BFA/5EF3788B" Ref="JP?"  Part="1" 
AR Path="/5EE21C39/5EF3788B" Ref="JP33"  Part="1" 
AR Path="/5EE5DDD3/5EF3788B" Ref="JP9"  Part="1" 
F 0 "JP9" V 5146 4103 50  0000 R CNN
F 1 "Jumper_NC_Small" V 5055 4103 50  0000 R CNN
F 2 "Jumper:SolderJumper-2_P1.3mm_Open_TrianglePad1.0x1.5mm" H 5100 4150 50  0001 C CNN
F 3 "~" H 5100 4150 50  0001 C CNN
	1    5100 4150
	0    -1   -1   0   
$EndComp
Wire Wire Line
	5100 4050 5100 3800
Wire Wire Line
	5100 4250 5100 4400
Connection ~ 5100 4400
Wire Wire Line
	5100 4400 5750 4400
$Comp
L Device:Jumper_NC_Small JP?
U 1 1
P 5100 3000
AR Path="/5EEE5955/5EF3BD35" Ref="JP?"  Part="1" 
AR Path="/5EEE7A2F/5EF3BD35" Ref="JP?"  Part="1" 
AR Path="/5EE2118B/5EF3BD35" Ref="JP?"  Part="1" 
AR Path="/5EE2187A/5EF3BD35" Ref="JP?"  Part="1" 
AR Path="/5EF3BD35" Ref="JP?"  Part="1" 
AR Path="/5EE21924/5EF3BD35" Ref="JP4"  Part="1" 
AR Path="/5EE21AD6/5EF3BD35" Ref="JP16"  Part="1" 
AR Path="/5EE21BFA/5EF3BD35" Ref="JP?"  Part="1" 
AR Path="/5EE21C39/5EF3BD35" Ref="JP28"  Part="1" 
AR Path="/5EE5DDD3/5EF3BD35" Ref="JP4"  Part="1" 
F 0 "JP4" V 5146 2953 50  0000 R CNN
F 1 "Jumper_NC_Small" V 5055 2953 50  0000 R CNN
F 2 "Jumper:SolderJumper-2_P1.3mm_Open_TrianglePad1.0x1.5mm" H 5100 3000 50  0001 C CNN
F 3 "~" H 5100 3000 50  0001 C CNN
	1    5100 3000
	0    -1   1    0   
$EndComp
Wire Wire Line
	5100 3100 5100 3400
Wire Wire Line
	5100 2900 5100 2800
Connection ~ 5100 2800
Wire Wire Line
	5100 2800 5750 2800
Text HLabel 3100 3600 0    50   Input ~ 0
in
Text HLabel 9400 3600 2    50   Output ~ 0
out
Text GLabel 6850 2150 0    50   Input ~ 0
+VDC
Text GLabel 6850 5150 0    50   Input ~ 0
-VDC
Wire Wire Line
	6950 5150 6850 5150
Wire Wire Line
	6950 2150 6850 2150
Text GLabel 3200 2250 0    50   Input ~ 0
+15VF
Text GLabel 3200 4950 0    50   Input ~ 0
-15VF
Text GLabel 3100 2550 0    50   Input ~ 0
top_drive
Text GLabel 3100 4650 0    50   Input ~ 0
bot_drive
$Comp
L OSMU-Symbols:LT1166 U1
U 1 1
P 5550 3600
AR Path="/5EE21924/5EE21C40" Ref="U1"  Part="1" 
AR Path="/5EE21AD6/5EE21C40" Ref="U2"  Part="1" 
AR Path="/5EE21BFA/5EE21C40" Ref="U?"  Part="1" 
AR Path="/5EE21C39/5EE21C40" Ref="U3"  Part="1" 
AR Path="/5EE5DDD3/5EE21C40" Ref="U1"  Part="1" 
F 0 "U1" H 5550 4065 50  0000 C CNN
F 1 "LT1166" H 5550 3974 50  0000 C CNN
F 2 "Package_SO:SOIC-8_3.9x4.9mm_P1.27mm" H 5550 3950 50  0001 C CNN
F 3 "https://www.analog.com/media/en/technical-documentation/data-sheets/1166fa.pdf" H 5550 3950 50  0001 C CNN
	1    5550 3600
	1    0    0    -1  
$EndComp
Wire Wire Line
	7350 3850 7350 3600
Wire Wire Line
	7350 4050 7350 4100
$Comp
L Device:Jumper_NC_Small JP?
U 1 1
P 7350 3950
AR Path="/5EEE5955/5EE8637D" Ref="JP?"  Part="1" 
AR Path="/5EEE7A2F/5EE8637D" Ref="JP?"  Part="1" 
AR Path="/5EE2118B/5EE8637D" Ref="JP?"  Part="1" 
AR Path="/5EE2187A/5EE8637D" Ref="JP?"  Part="1" 
AR Path="/5EE8637D" Ref="JP?"  Part="1" 
AR Path="/5EE21924/5EE8637D" Ref="JP8"  Part="1" 
AR Path="/5EE21AD6/5EE8637D" Ref="JP20"  Part="1" 
AR Path="/5EE21BFA/5EE8637D" Ref="JP?"  Part="1" 
AR Path="/5EE21C39/5EE8637D" Ref="JP32"  Part="1" 
AR Path="/5EE5DDD3/5EE8637D" Ref="JP8"  Part="1" 
F 0 "JP8" V 7396 4024 50  0000 L CNN
F 1 "Jumper_NC_Small" V 7305 4024 50  0000 L CNN
F 2 "Jumper:SolderJumper-2_P1.3mm_Open_TrianglePad1.0x1.5mm" H 7350 3950 50  0001 C CNN
F 3 "~" H 7350 3950 50  0001 C CNN
	1    7350 3950
	0    1    -1   0   
$EndComp
Wire Wire Line
	8650 3500 8550 3500
$Comp
L Device:CP C1
U 1 1
P 7550 2700
AR Path="/5EE21924/5EF13CE3" Ref="C1"  Part="1" 
AR Path="/5EE21AD6/5EF13CE3" Ref="C7"  Part="1" 
AR Path="/5EE21C39/5EF13CE3" Ref="C13"  Part="1" 
AR Path="/5EE5DDD3/5EF13CE3" Ref="C1"  Part="1" 
F 0 "C1" H 7668 2746 50  0000 L CNN
F 1 "1000µF" H 7668 2655 50  0000 L CNN
F 2 "Capacitor_THT:CP_Radial_D8.0mm_P3.50mm" H 7588 2550 50  0001 C CNN
F 3 "~" H 7550 2700 50  0001 C CNN
	1    7550 2700
	1    0    0    -1  
$EndComp
$Comp
L power:GND #PWR02
U 1 1
P 7550 2850
AR Path="/5EE21924/5EF14DD3" Ref="#PWR02"  Part="1" 
AR Path="/5EE21AD6/5EF14DD3" Ref="#PWR06"  Part="1" 
AR Path="/5EE21C39/5EF14DD3" Ref="#PWR010"  Part="1" 
AR Path="/5EE5DDD3/5EF14DD3" Ref="#PWR0103"  Part="1" 
F 0 "#PWR02" H 7550 2600 50  0001 C CNN
F 1 "GND" H 7555 2677 50  0000 C CNN
F 2 "" H 7550 2850 50  0001 C CNN
F 3 "" H 7550 2850 50  0001 C CNN
	1    7550 2850
	1    0    0    -1  
$EndComp
Wire Wire Line
	7550 5150 7550 5200
$Comp
L Device:CP C6
U 1 1
P 7550 5350
AR Path="/5EE21924/5EF263C4" Ref="C6"  Part="1" 
AR Path="/5EE21AD6/5EF263C4" Ref="C12"  Part="1" 
AR Path="/5EE21C39/5EF263C4" Ref="C18"  Part="1" 
AR Path="/5EE5DDD3/5EF263C4" Ref="C6"  Part="1" 
F 0 "C6" H 7432 5304 50  0000 R CNN
F 1 "1000µF" H 7432 5395 50  0000 R CNN
F 2 "Capacitor_THT:CP_Radial_D8.0mm_P3.50mm" H 7588 5200 50  0001 C CNN
F 3 "~" H 7550 5350 50  0001 C CNN
	1    7550 5350
	-1   0    0    1   
$EndComp
$Comp
L power:GND #PWR05
U 1 1
P 7550 5500
AR Path="/5EE21924/5EF27551" Ref="#PWR05"  Part="1" 
AR Path="/5EE21AD6/5EF27551" Ref="#PWR09"  Part="1" 
AR Path="/5EE21C39/5EF27551" Ref="#PWR013"  Part="1" 
AR Path="/5EE5DDD3/5EF27551" Ref="#PWR0104"  Part="1" 
F 0 "#PWR05" H 7550 5250 50  0001 C CNN
F 1 "GND" H 7555 5327 50  0000 C CNN
F 2 "" H 7550 5500 50  0001 C CNN
F 3 "" H 7550 5500 50  0001 C CNN
	1    7550 5500
	1    0    0    -1  
$EndComp
Wire Wire Line
	6950 2400 6950 2600
Wire Wire Line
	7550 2150 6950 2150
Wire Wire Line
	7550 2150 7550 2550
Connection ~ 6950 2150
Wire Wire Line
	6950 4600 6950 4900
Wire Wire Line
	6950 5150 7550 5150
Connection ~ 6950 5150
Wire Wire Line
	8650 3500 8650 3600
$Comp
L Device:Jumper_NC_Small JP?
U 1 1
P 9100 3600
AR Path="/5EEE5955/5EE826B9" Ref="JP?"  Part="1" 
AR Path="/5EEE7A2F/5EE826B9" Ref="JP?"  Part="1" 
AR Path="/5EE2118B/5EE826B9" Ref="JP?"  Part="1" 
AR Path="/5EE2187A/5EE826B9" Ref="JP?"  Part="1" 
AR Path="/5EE826B9" Ref="JP?"  Part="1" 
AR Path="/5EE21924/5EE826B9" Ref="JP37"  Part="1" 
AR Path="/5EE21AD6/5EE826B9" Ref="JP39"  Part="1" 
AR Path="/5EE21BFA/5EE826B9" Ref="JP?"  Part="1" 
AR Path="/5EE21C39/5EE826B9" Ref="JP38"  Part="1" 
AR Path="/5EE5DDD3/5EE826B9" Ref="JP?"  Part="1" 
F 0 "JP37" H 9100 3415 50  0000 C CNN
F 1 "Jumper_NC_Small" H 9100 3506 50  0000 C CNN
F 2 "Jumper:SolderJumper-2_P1.3mm_Open_TrianglePad1.0x1.5mm" H 9100 3600 50  0001 C CNN
F 3 "~" H 9100 3600 50  0001 C CNN
	1    9100 3600
	1    0    0    1   
$EndComp
Wire Wire Line
	9000 3600 8650 3600
Connection ~ 8650 3600
Wire Wire Line
	8650 3600 8650 3700
$EndSCHEMATC
